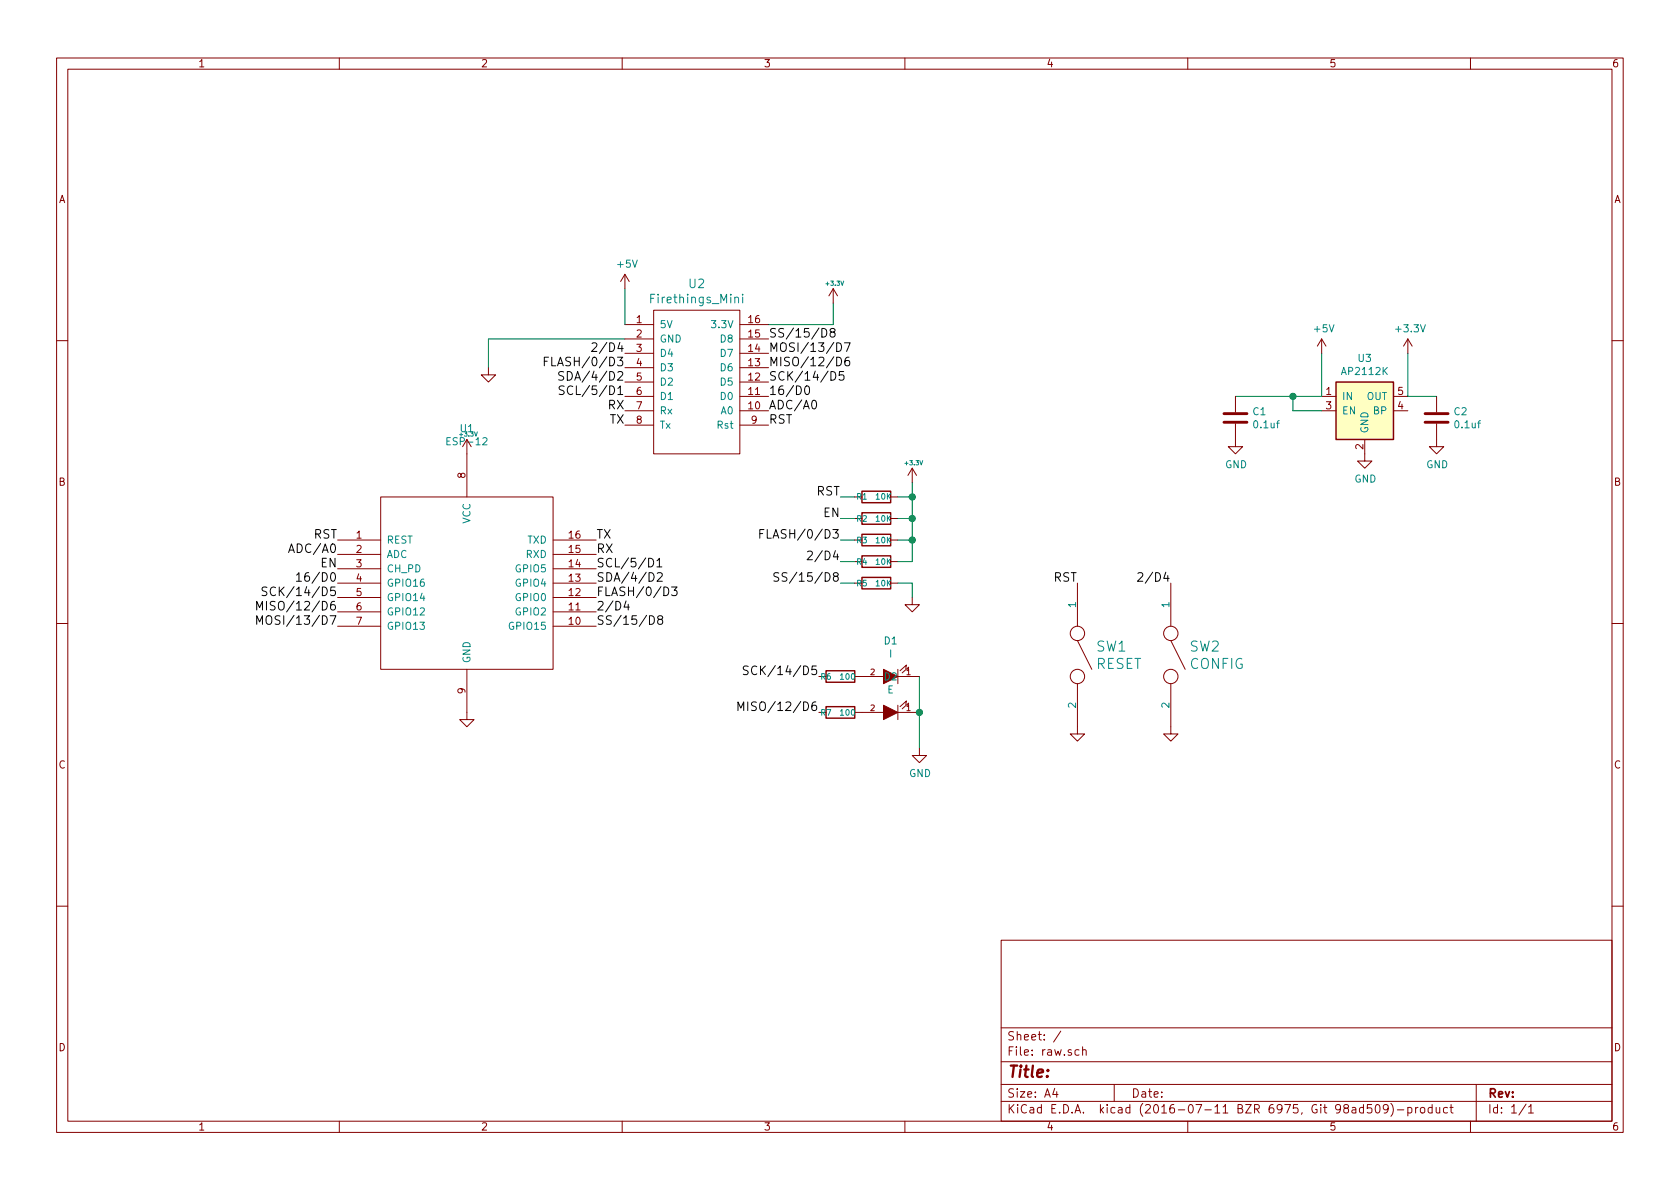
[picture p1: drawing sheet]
EESchema Schematic File Version 2
LIBS:esp-12
LIBS:firethings-mini
LIBS:raw-cache
EELAYER 25 0
EELAYER END
$Descr A4 11693 8268
encoding utf-8
Sheet 1 1
Title ""
Date ""
Rev ""
Comp ""
Comment1 ""
Comment2 ""
Comment3 ""
Comment4 ""
$EndDescr
$Comp
L R R1
U 1 1
P 6100 3450
F 0 "R1" V 6100 3550 40  0000 C CNN
F 1 "10K" V 6100 3400 40  0000 C CNN
F 2 "Resistors_SMD:R_1206" V 6030 3450 30  0001 C CNN
F 3 "" H 6100 3450 30  0000 C CNN
	1    6100 3450
	0    -1   -1   0   
$EndComp
$Comp
L R R5
U 1 1
P 6100 4050
F 0 "R5" V 6100 3950 40  0000 C CNN
F 1 "10K" V 6100 4100 40  0000 C CNN
F 2 "Resistors_SMD:R_1206" V 6030 4050 30  0001 C CNN
F 3 "" H 6100 4050 30  0000 C CNN
	1    6100 4050
	0    1    1    0   
$EndComp
$Comp
L R R2
U 1 1
P 6100 3600
F 0 "R2" V 6100 3500 40  0000 C CNN
F 1 "10K" V 6100 3650 40  0000 C CNN
F 2 "Resistors_SMD:R_1206" V 6030 3600 30  0001 C CNN
F 3 "" H 6100 3600 30  0000 C CNN
	1    6100 3600
	0    1    1    0   
$EndComp
$Comp
L R R3
U 1 1
P 6100 3750
F 0 "R3" V 6100 3650 40  0000 C CNN
F 1 "10K" V 6100 3800 40  0000 C CNN
F 2 "Resistors_SMD:R_1206" V 6030 3750 30  0001 C CNN
F 3 "" H 6100 3750 30  0000 C CNN
	1    6100 3750
	0    1    1    0   
$EndComp
$Comp
L +3.3V #PWR01
U 1 1
P 6350 3350
F 0 "#PWR01" H 6350 3310 30  0001 C CNN
F 1 "+3.3V" H 6359 3488 30  0000 C CNN
F 2 "" H 6350 3350 60  0001 C CNN
F 3 "" H 6350 3350 60  0001 C CNN
	1    6350 3350
	1    0    0    -1  
$EndComp
$Comp
L GND #PWR02
U 1 1
P 6350 4150
F 0 "#PWR02" H 6350 4150 30  0001 C CNN
F 1 "GND" H 6350 4080 30  0001 C CNN
F 2 "" H 6350 4150 60  0001 C CNN
F 3 "" H 6350 4150 60  0001 C CNN
	1    6350 4150
	1    0    0    -1  
$EndComp
Text Label 5850 3450 2    60   ~ 0
RST
Text Label 5850 3600 2    60   ~ 0
EN
Text Label 5850 3750 2    60   ~ 0
FLASH/0/D3
Text Label 5850 4050 2    60   ~ 0
SS/15/D8
$Comp
L SPST SW1
U 1 1
P 7500 4550
F 0 "SW1" V 7439 4678 70  0000 L CNN
F 1 "RESET" V 7560 4678 70  0000 L CNN
F 2 "Buttons_Switches_SMD:SW_SPST_B3U-1000P-B" H 7500 4550 60  0001 C CNN
F 3 "" H 7500 4550 60  0000 C CNN
	1    7500 4550
	0    1    1    0   
$EndComp
$Comp
L GND #PWR03
U 1 1
P 7500 5050
F 0 "#PWR03" H 7500 5050 30  0001 C CNN
F 1 "GND" H 7500 4980 30  0001 C CNN
F 2 "" H 7500 5050 60  0001 C CNN
F 3 "" H 7500 5050 60  0001 C CNN
	1    7500 5050
	1    0    0    -1  
$EndComp
$Comp
L ESP-12 U1
U 1 1
P 3250 4050
F 0 "U1" H 3250 5128 50  0000 C CNN
F 1 "ESP-12" H 3250 5037 50  0000 C CNN
F 2 "firethings-kicad-libs:esp-12-smd" H 3250 4050 50  0001 C CNN
F 3 "" H 3250 4050 50  0001 C CNN
	1    3250 4050
	1    0    0    -1  
$EndComp
$Comp
L +3.3V #PWR04
U 1 1
P 3250 3150
F 0 "#PWR04" H 3250 3110 30  0001 C CNN
F 1 "+3.3V" H 3259 3288 30  0000 C CNN
F 2 "" H 3250 3150 60  0001 C CNN
F 3 "" H 3250 3150 60  0001 C CNN
	1    3250 3150
	1    0    0    -1  
$EndComp
Text Label 2350 3750 2    60   ~ 0
RST
Text Label 2350 3950 2    60   ~ 0
EN
Text Label 4150 4150 0    60   ~ 0
FLASH/0/D3
Text Label 4150 4350 0    60   ~ 0
SS/15/D8
Text Label 7500 4050 2    60   ~ 0
RST
$Comp
L GND #PWR05
U 1 1
P 3250 4950
F 0 "#PWR05" H 3250 4950 30  0001 C CNN
F 1 "GND" H 3250 4880 30  0001 C CNN
F 2 "" H 3250 4950 60  0001 C CNN
F 3 "" H 3250 4950 60  0001 C CNN
	1    3250 4950
	1    0    0    -1  
$EndComp
Wire Wire Line
	6350 3350 6350 3900
Connection ~ 6350 3450
Connection ~ 6350 3600
Wire Wire Line
	6350 4050 6350 4150
Text Label 4150 3750 0    60   ~ 0
TX
Text Label 4150 3850 0    60   ~ 0
RX
Text Label 4150 3950 0    60   ~ 0
SCL/5/D1
Text Label 4150 4050 0    60   ~ 0
SDA/4/D2
Text Label 4150 4250 0    60   ~ 0
2/D4
Text Label 2350 3850 2    60   ~ 0
ADC/A0
Text Label 2350 4050 2    60   ~ 0
16/D0
Text Label 2350 4150 2    60   ~ 0
SCK/14/D5
Text Label 2350 4250 2    60   ~ 0
MISO/12/D6
Text Label 2350 4350 2    60   ~ 0
MOSI/13/D7
$Comp
L Firethings_Mini U2
U 1 1
P 4850 2600
F 0 "U2" H 4850 3237 60  0000 C CNN
F 1 "Firethings_Mini" H 4850 3131 60  0000 C CNN
F 2 "firethings-kicad-libs:firethings-mini" H 5400 1900 60  0001 C CNN
F 3 "" H 5400 1900 60  0000 C CNN
	1    4850 2600
	1    0    0    -1  
$EndComp
Text Label 4350 2850 2    60   ~ 0
RX
Text Label 4350 2950 2    60   ~ 0
TX
Wire Wire Line
	5350 2250 5800 2250
Wire Wire Line
	5800 2250 5800 2100
Text Label 5350 2950 0    60   ~ 0
RST
Text Label 5350 2850 0    60   ~ 0
ADC/A0
Text Label 5350 2750 0    60   ~ 0
16/D0
Text Label 4350 2750 2    60   ~ 0
SCL/5/D1
Text Label 4350 2650 2    60   ~ 0
SDA/4/D2
Text Label 4350 2550 2    60   ~ 0
FLASH/0/D3
Text Label 4350 2450 2    60   ~ 0
2/D4
Text Label 5350 2650 0    60   ~ 0
SCK/14/D5
Text Label 5350 2550 0    60   ~ 0
MISO/12/D6
Text Label 5350 2450 0    60   ~ 0
MOSI/13/D7
Text Label 5350 2350 0    60   ~ 0
SS/15/D8
Wire Wire Line
	4350 2350 3400 2350
Wire Wire Line
	3400 2350 3400 2550
$Comp
L GND #PWR06
U 1 1
P 3400 2550
F 0 "#PWR06" H 3400 2550 30  0001 C CNN
F 1 "GND" H 3400 2480 30  0001 C CNN
F 2 "" H 3400 2550 60  0001 C CNN
F 3 "" H 3400 2550 60  0001 C CNN
	1    3400 2550
	1    0    0    -1  
$EndComp
$Comp
L SPST SW2
U 1 1
P 8150 4550
F 0 "SW2" V 8089 4678 70  0000 L CNN
F 1 "CONFIG" V 8210 4678 70  0000 L CNN
F 2 "Buttons_Switches_SMD:SW_SPST_B3U-1000P-B" H 8150 4550 60  0001 C CNN
F 3 "" H 8150 4550 60  0000 C CNN
	1    8150 4550
	0    1    1    0   
$EndComp
$Comp
L GND #PWR08
U 1 1
P 8150 5050
F 0 "#PWR08" H 8150 5050 30  0001 C CNN
F 1 "GND" H 8150 4980 30  0001 C CNN
F 2 "" H 8150 5050 60  0001 C CNN
F 3 "" H 8150 5050 60  0001 C CNN
	1    8150 5050
	1    0    0    -1  
$EndComp
Text Label 8150 4050 2    60   ~ 0
2/D4
$Comp
L R R4
U 1 1
P 6100 3900
F 0 "R4" V 6100 3800 40  0000 C CNN
F 1 "10K" V 6100 3950 40  0000 C CNN
F 2 "Resistors_SMD:R_1206" V 6030 3900 30  0001 C CNN
F 3 "" H 6100 3900 30  0000 C CNN
	1    6100 3900
	0    1    1    0   
$EndComp
Text Label 5850 3900 2    60   ~ 0
2/D4
Connection ~ 6350 3750
Wire Wire Line
	6250 3450 6350 3450
Wire Wire Line
	6350 3600 6250 3600
Wire Wire Line
	6250 3750 6350 3750
Wire Wire Line
	6350 3900 6250 3900
Wire Wire Line
	6250 4050 6350 4050
Wire Wire Line
	5950 4050 5850 4050
Wire Wire Line
	5850 3900 5950 3900
Wire Wire Line
	5950 3750 5850 3750
Wire Wire Line
	5850 3600 5950 3600
Wire Wire Line
	5950 3450 5850 3450
$Comp
L LED D1
U 1 1
P 6200 4700
F 0 "D1" H 6200 4455 50  0000 C CNN
F 1 "I" H 6200 4546 50  0000 C CNN
F 2 "LEDs:LED_1206" H 6200 4700 50  0001 C CNN
F 3 "" H 6200 4700 50  0000 C CNN
	1    6200 4700
	-1   0    0    1   
$EndComp
$Comp
L R R6
U 1 1
P 5850 4700
F 0 "R6" V 5850 4600 40  0000 C CNN
F 1 "100" V 5850 4750 40  0000 C CNN
F 2 "Resistors_SMD:R_1206" V 5780 4700 30  0001 C CNN
F 3 "" H 5850 4700 30  0000 C CNN
	1    5850 4700
	0    1    1    0   
$EndComp
Text Label 5700 4700 2    60   ~ 0
SCK/14/D5
$Comp
L LED D2
U 1 1
P 6200 4950
F 0 "D2" H 6200 4705 50  0000 C CNN
F 1 "E" H 6200 4796 50  0000 C CNN
F 2 "LEDs:LED_1206" H 6200 4950 50  0001 C CNN
F 3 "" H 6200 4950 50  0000 C CNN
	1    6200 4950
	-1   0    0    1   
$EndComp
$Comp
L R R7
U 1 1
P 5850 4950
F 0 "R7" V 5850 4850 40  0000 C CNN
F 1 "100" V 5850 5000 40  0000 C CNN
F 2 "Resistors_SMD:R_1206" V 5780 4950 30  0001 C CNN
F 3 "" H 5850 4950 30  0000 C CNN
	1    5850 4950
	0    1    1    0   
$EndComp
Wire Wire Line
	6400 4700 6400 5200
Text Label 5700 4950 2    60   ~ 0
MISO/12/D6
Connection ~ 6400 4950
$Comp
L GND #PWR09
U 1 1
P 6400 5200
F 0 "#PWR09" H 6400 4950 50  0001 C CNN
F 1 "GND" H 6405 5027 50  0000 C CNN
F 2 "" H 6400 5200 50  0000 C CNN
F 3 "" H 6400 5200 50  0000 C CNN
	1    6400 5200
	1    0    0    -1  
$EndComp
$Comp
L AP131-33 U3
U 1 1
P 9500 2850
F 0 "U3" H 9500 3217 50  0000 C CNN
F 1 "AP2112K" H 9500 3126 50  0000 C CNN
F 2 "TO_SOT_Packages_SMD:SOT-23-5" H 9500 2450 50  0001 C CNN
F 3 "" H 9500 2850 50  0000 C CNN
	1    9500 2850
	1    0    0    -1  
$EndComp
$Comp
L C C2
U 1 1
P 10000 2900
F 0 "C2" H 10115 2946 50  0000 L CNN
F 1 "0.1uf" H 10115 2855 50  0000 L CNN
F 2 "Capacitors_SMD:C_1206" H 10038 2750 50  0001 C CNN
F 3 "" H 10000 2900 50  0000 C CNN
	1    10000 2900
	1    0    0    -1  
$EndComp
Wire Wire Line
	9200 2850 9000 2850
Wire Wire Line
	9200 2750 9200 2450
$Comp
L +5V #PWR010
U 1 1
P 9200 2450
F 0 "#PWR010" H 9200 2300 50  0001 C CNN
F 1 "+5V" H 9215 2623 50  0000 C CNN
F 2 "" H 9200 2450 50  0000 C CNN
F 3 "" H 9200 2450 50  0000 C CNN
	1    9200 2450
	1    0    0    -1  
$EndComp
Wire Wire Line
	9800 2750 9800 2450
$Comp
L +3.3V #PWR011
U 1 1
P 9800 2450
F 0 "#PWR011" H 9800 2300 50  0001 C CNN
F 1 "+3.3V" H 9815 2623 50  0000 C CNN
F 2 "" H 9800 2450 50  0000 C CNN
F 3 "" H 9800 2450 50  0000 C CNN
	1    9800 2450
	1    0    0    -1  
$EndComp
Wire Wire Line
	9800 2750 10000 2750
Wire Wire Line
	8600 2750 9200 2750
$Comp
L C C1
U 1 1
P 8600 2900
F 0 "C1" H 8715 2946 50  0000 L CNN
F 1 "0.1uf" H 8715 2855 50  0000 L CNN
F 2 "Capacitors_SMD:C_1206" H 8638 2750 50  0001 C CNN
F 3 "" H 8600 2900 50  0000 C CNN
	1    8600 2900
	1    0    0    -1  
$EndComp
$Comp
L GND #PWR012
U 1 1
P 8600 3050
F 0 "#PWR012" H 8600 2800 50  0001 C CNN
F 1 "GND" H 8605 2877 50  0000 C CNN
F 2 "" H 8600 3050 50  0000 C CNN
F 3 "" H 8600 3050 50  0000 C CNN
	1    8600 3050
	1    0    0    -1  
$EndComp
$Comp
L GND #PWR013
U 1 1
P 10000 3050
F 0 "#PWR013" H 10000 2800 50  0001 C CNN
F 1 "GND" H 10005 2877 50  0000 C CNN
F 2 "" H 10000 3050 50  0000 C CNN
F 3 "" H 10000 3050 50  0000 C CNN
	1    10000 3050
	1    0    0    -1  
$EndComp
$Comp
L GND #PWR014
U 1 1
P 9500 3150
F 0 "#PWR014" H 9500 2900 50  0001 C CNN
F 1 "GND" H 9505 2977 50  0000 C CNN
F 2 "" H 9500 3150 50  0000 C CNN
F 3 "" H 9500 3150 50  0000 C CNN
	1    9500 3150
	1    0    0    -1  
$EndComp
Wire Wire Line
	9000 2850 9000 2750
Connection ~ 9000 2750
Wire Wire Line
	4350 2250 4350 2000
$Comp
L +5V #PWR015
U 1 1
P 4350 2000
F 0 "#PWR015" H 4350 1850 50  0001 C CNN
F 1 "+5V" H 4365 2173 50  0000 C CNN
F 2 "" H 4350 2000 50  0000 C CNN
F 3 "" H 4350 2000 50  0000 C CNN
	1    4350 2000
	1    0    0    -1  
$EndComp
$Comp
L +3.3V #PWR07
U 1 1
P 5800 2100
F 0 "#PWR07" H 5800 2060 30  0001 C CNN
F 1 "+3.3V" H 5809 2238 30  0000 C CNN
F 2 "" H 5800 2100 60  0001 C CNN
F 3 "" H 5800 2100 60  0001 C CNN
	1    5800 2100
	1    0    0    -1  
$EndComp
$EndSCHEMATC
